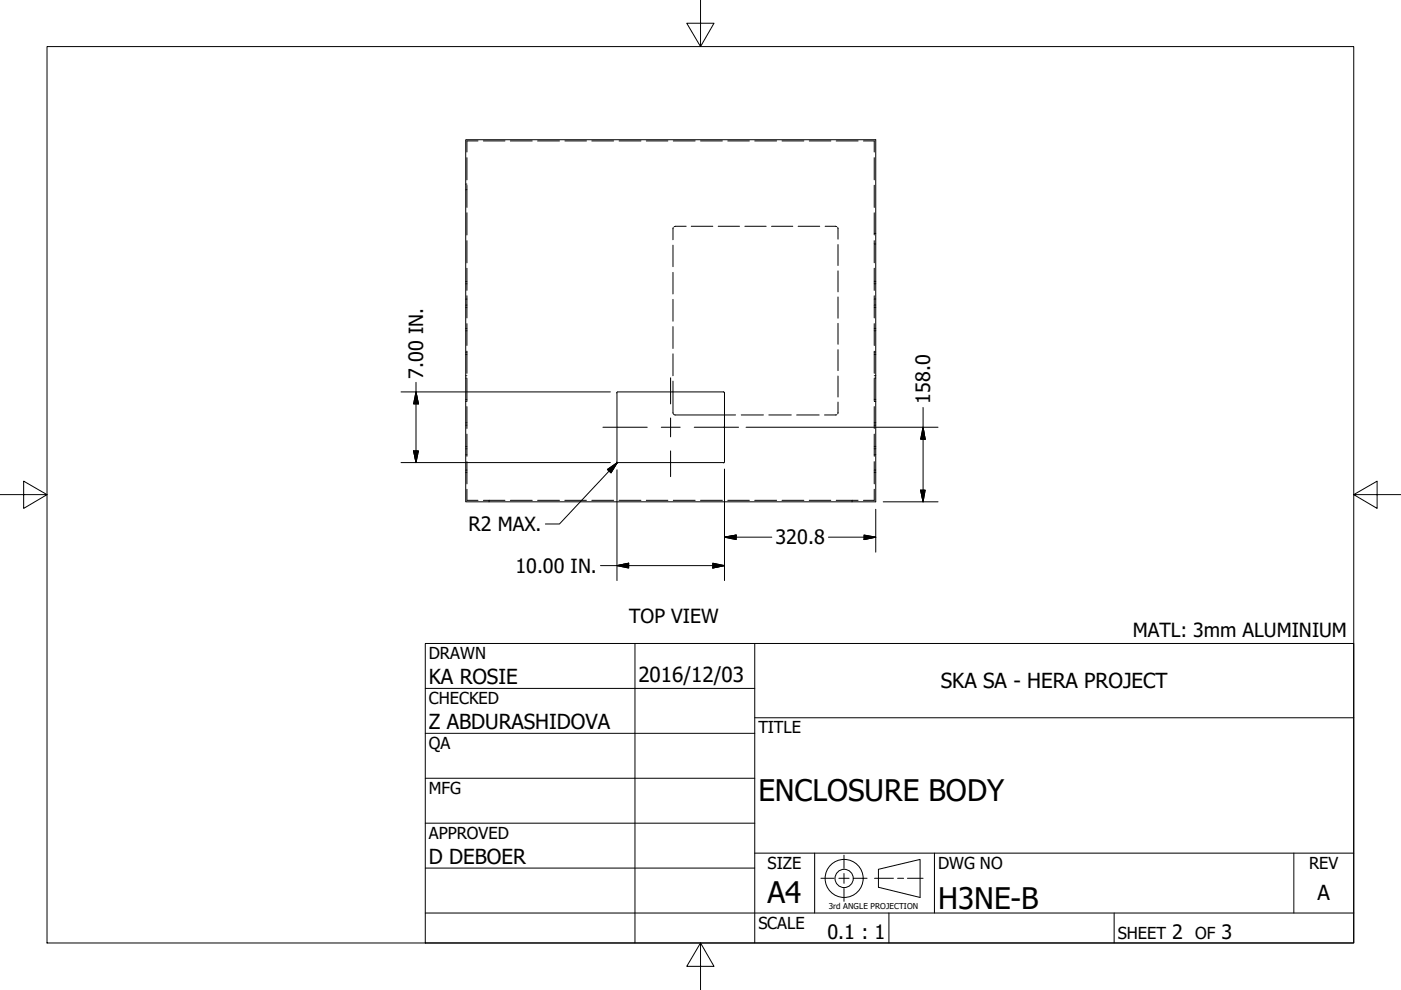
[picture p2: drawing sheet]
<svg xmlns="http://www.w3.org/2000/svg" width="297mm" height="210mm" viewBox="0 0 297 210" stroke-linecap="round" stroke-linejoin="round" font-family="sans-serif">
<!-- layer: Hidden (ANSI) -->
<path d="M98.7 29.6h87v76.8h-87zM130.7 97.9l.3 .2M130.7 83.3l.3-.2h22.4l.2 .2M130.8 83.3v14.6M131 98.1h22.4M142.7 83.1v4.4M142.7 87.5l.2 .4 .3 .1M143.2 88h10.4M153.6 83.3v14.6l-.2 .2" fill="none" stroke="#000" stroke-width=".21"/>
<!-- layer: Border (ANSI) -->
<g fill="none" stroke="#000" stroke-width=".21">
<path d="M98.7 39h.1M98.9 39h.1M99 33.4v4.7M99 39.3v4.7M101.3 29.9h-2.3v2.3M102.5 29.9h4.6M108.2 29.9h4.6M114 29.9h4.6M119.8 29.9h4.5M125.5 29.9h4.6M131.3 29.9h4.6M137 29.9h4.6"/>
<path d="M142.7 29.9h4.7M148.5 29.9h4.7M154.3 29.9h4.6M160 29.9h4.7M165.8 29.9h4.6M171.6 29.9h4.5M177.3 29.9h4.6M183.1 29.9h2.3v2.3M185.4 33.4v4.7M185.4 39.3v4.7M98.7 40.2h.1M98.7 59.7h.1"/>
<path d="M98.9 40.2h.1M98.9 59.7h.1M99 45.1v4.7M99 51v4.7M99 56.9v4.7M142.7 52v4.6M142.7 57.8v4.5M142.7 48.2v2.6M145.5 48h-2.6M146.6 48h4.5M152.3 48h4.5M157.9 48h4.5"/>
<path d="M163.6 48h4.5M169.2 48h4.6M174.9 48h2.5M177.6 48.2l.1 2.5M177.7 51.9v4.4M177.7 57.4v4.5M185.4 45.1v4.7M185.4 51v4.7M185.4 56.9v4.7M185.4 49.5h.1M185.4 51.7h.1M185.4 59.7h.1"/>
<path d="M185.6 49.5h.1M185.6 51.7h.1M185.6 59.7h.1M98.7 63.4h.1M98.7 60.2h.1M98.7 70.1h.1M98.7 69.6h.1M98.7 79.7h.1M98.7 75.2h.1M98.7 74.6h.1M98.7 65.2h.1M98.7 64.7h.1"/>
<path d="M98.9 63.4h.1M98.9 60.2h.1M98.9 70.1h.1M98.9 69.6h.1M98.9 79.7h.1M98.9 75.2h.1M98.9 74.6h.1M98.9 65.2h.1M98.9 64.7h.1M99 62.7v4.7M99 68.6v4.7M99 74.5v4.7"/>
<path d="M142.7 63.5v4.6M142.7 69.3v4.6M142.7 75v4.7M177.7 63v4.5M177.7 68.6v4.4M177.7 74.1v4.5M177.7 79.7v4.5M185.4 62.7v4.7M185.4 68.6v4.7M185.4 74.5v4.7M185.4 63.4h.1M185.4 60.2h.1"/>
<path d="M185.4 70.1h.1M185.4 69.6h.1M185.4 79.7h.1M185.4 75.2h.1M185.4 74.6h.1M185.4 65.2h.1M185.4 64.7h.1M185.6 63.4h.1M185.6 60.2h.1M185.6 70.1h.1M185.6 69.6h.1M185.6 79.7h.1"/>
<path d="M185.6 75.2h.1M185.6 74.6h.1M185.6 65.2h.1M185.6 64.7h.1M98.7 96.4h.1M98.7 80.2h.1M98.7 90.1h.1M98.7 89.6h.1M98.7 99.7h.1M98.7 95.2h.1M98.7 94.7h.1M98.7 85.1h.1"/>
<path d="M98.7 84.7h.1M98.9 96.4h.1M98.9 80.2h.1M98.9 90.1h.1M98.9 89.6h.1M98.9 99.7h.1M98.9 95.2h.1M98.9 94.7h.1M98.9 85.1h.1M98.9 84.7h.1M99 80.3v4.7M99 86.2v4.6"/>
<path d="M99 92v4.7M99 97.9v4.7M142.7 80.8v2.3M153.6 88h2.4M157.2 88h4.7M163 88h4.8M168.9 88h4.8M177.4 87.9l-2.6 .1M177.7 85.3l-.1 2.4M185.4 80.3v4.7M185.4 86.2v4.6M185.4 92v4.7"/>
<path d="M185.4 97.9v4.7M185.4 96.4h.1M185.4 80.2h.1M185.4 90.1h.1M185.4 89.6h.1M185.4 99.7h.1M185.4 95.2h.1M185.4 94.7h.1M185.4 85.1h.1M185.4 84.7h.1M185.6 96.4h.1M185.6 80.2h.1"/>
<path d="M185.6 90.1h.1M185.6 89.6h.1M185.6 99.7h.1M185.6 95.2h.1M185.6 94.7h.1M185.6 85.1h.1M185.6 84.7h.1M98.7 100.2h.1M98.9 100.2h.1M99 103.7v2.4h2.3M102.5 106.1h4.6M103.7 106.1v.1"/>
<path d="M103.7 106.3v.1M108.2 106.1h4.6M114 106.1h4.6M119.8 106.1h4.5M125.5 106.1h4.6M131.3 106.1h4.6M137 106.1h4.6M142.7 106.1h4.7M148.5 106.1h4.7M154.3 106.1h4.6M160 106.1h4.7M165.8 106.1h4.6"/>
<path d="M171.6 106.1h4.5M177.3 106.1h4.6M180.7 106.1v.1M180.7 106.3v.1M185.4 103.7v2.4h-2.3M185.4 100.2h.1M185.6 100.2h.1"/>
</g>
<!-- layer: Title (ANSI) -->
<path d="M148.5 -.1v10l-2.9-5h5.8l-2.9 5M10 9.9h277v190h-277zM0 104.9h10l-5-2.9v5.8l5-2.9M287 104.9l5 2.9v-5.8l-5 2.9h10M148.5 199.9l2.9 5h-5.8l2.9-5v10" fill="none" stroke="#000" stroke-width=".21"/>
<!-- layer: Visible (ANSI) -->
<g fill="none" stroke="#000" stroke-width=".21">
<path d="M90.2 136.4h196.8v63.5h-196.8zM134.6 136.4v63.5M160 136.4v63.5M90.2 146h69.8M90.2 155.5h69.8M160 152.2h127M90.2 165h69.8M90.2 174.5h69.8M90.2 193.6h196.8M90.2 184.1h69.8M160 180.9h127M172.7 180.9v12.7"/>
<path d="M188.5 193.6v6.3M198.1 180.9v12.7M236.2 193.6v6.3M274.3 180.9v12.7"/>
</g>
<!-- layer: Center Mark (ANSI) -->
<g fill="none" stroke="#000" stroke-width=".21">
<path d="M85 98.1h44.4M85 83.1h44.4M87.7 95.6h1l-.5 2.5zM88.2 83.1l.5 2.5h-1zM88.2 81.1v17M128.8 99.5l2.1-1.4-1.4 2.1zM130.8 99.6v23.5M130.9 98.1l-12.3 13h-3M153.6 99.5v23.6M158.2 90.6h40.7M195.7 90.6l.5 2.5h-1zM195.7 86.4v20"/>
<path d="M127.3 119.9h26.3M130.8 119.9l2.5-.5v1zM151.1 119.4l2.5 .5-2.5 .5zM153.6 113.9l2.5-.5v1zM153.6 113.9h10M175.6 113.9h10.1M183.2 113.4l2.5 .5-2.5 .5zM185.7 108v9.1M187.3 106.4h11.6M195.2 103.9h1l-.5 2.5z"/>
</g>
<g fill="#000" stroke="#000" stroke-width=".21">
<path d="M87.7 95.6l.5 2.5zM87.7 95.6h1l-.5 2.5zM88.2 83.1l.5 2.5zM88.2 83.1l.5 2.5h-1zM195.7 90.6l.5 2.5zM195.7 90.6l.5 2.5h-1zM130.9 98.1l-1.4 2.1zM128.8 99.5l2.1-1.4-1.4 2.1zM130.8 119.9l2.5-.5zM130.8 119.9l2.5-.5v1zM153.6 113.9l2.5-.5zM153.6 113.9l2.5-.5v1z"/>
<path d="M183.2 114.4l2.5-.5zM183.2 113.4l2.5 .5-2.5 .5zM195.2 103.9l.5 2.5zM195.2 103.9h1l-.5 2.5zM151.1 120.4l2.5-.5zM151.1 119.4l2.5 .5-2.5 .5z"/>
</g>
<!-- layer: Sketch Geometry (ANSI) -->
<g fill="none" stroke="#000" stroke-width=".21">
<path d="M127.8 90.6h9.4M140.2 90.6h4M142.2 80.1v5.5M142.2 88.6v4M142.2 95.6v5.5M147.2 90.6h9.4M174.1 186.2h2.7M177.9 186.2h2.1M178.9 181.3v2.8M178.9 185.2v2.1M178.9 188.4v2.7M181.1 186.2h2.7"/>
<path d="M185.4 186.2h4M186.2 184.3l8.9-2.1v8.1l-8.9-2.2zM190.3 186.2h1.3M192.4 186.2h3.3"/>
<circle cx="179" cy="186.2" r="4"/>
<circle cx="179" cy="186.2" r="1.94"/>
</g>
<g font-size="6.3">
<text x="160.8" y="169.8">ENCLOSURE BODY</text>
<text x="162.8" y="191.4">A4</text>
<text x="198.9" y="192.7">H3NE-B</text>
</g>
<g font-size="4.4">
<text x="90.9" y="145.1">KA ROSIE</text>
<text x="135.4" y="144.5">2016/12/03</text>
<text x="199.5" y="145.9">SKA SA - HERA PROJECT</text>
<text x="90.9" y="154.6">Z ABDURASHIDOVA</text>
<text x="90.9" y="183.2">D DEBOER</text>
<text x="279.3" y="190.7">A</text>
</g>
<g font-size="4.2">
<text x="89.7" y="80.3" transform="rotate(-90 89.7 80.3)">7.00 IN.</text>
<text x="197.2" y="85.6" transform="rotate(-90 197.2 85.6)">158.0</text>
<text x="99.3" y="112.6">R2 MAX.</text>
<text x="164.4" y="115.4">320.8</text>
<text x="109.3" y="121.4">10.00 IN.</text>
<text x="175.5" y="199.1">0.1 : 1</text>
<text x="248.5" y="199.1">2</text>
<text x="259" y="199.1">3</text>
</g>
<g font-size="4.1">
<text x="133.4" y="132">TOP VIEW</text>
<text x="240.2" y="135.2">MATL: 3mm ALUMINIUM</text>
</g>
<g font-size="3.5">
<text x="90.9" y="139.7">DRAWN</text>
<text x="90.9" y="149.3">CHECKED</text>
<text x="160.8" y="155.5">TITLE</text>
<text x="90.9" y="158.8">QA</text>
<text x="90.9" y="168.3">MFG</text>
<text x="90.9" y="177.8">APPROVED</text>
<text x="162.8" y="184.2">SIZE</text>
<text x="198.9" y="184.2">DWG NO</text>
<text x="277.6" y="184.2">REV</text>
<text x="160.8" y="196.9">SCALE</text>
<text x="237" y="199.1">SHEET</text>
<text x="253.4" y="199.1">OF</text>
</g>
<text font-size="1.7" x="175.7" y="192.6">3rd ANGLE PROJECTION</text>
</svg>
